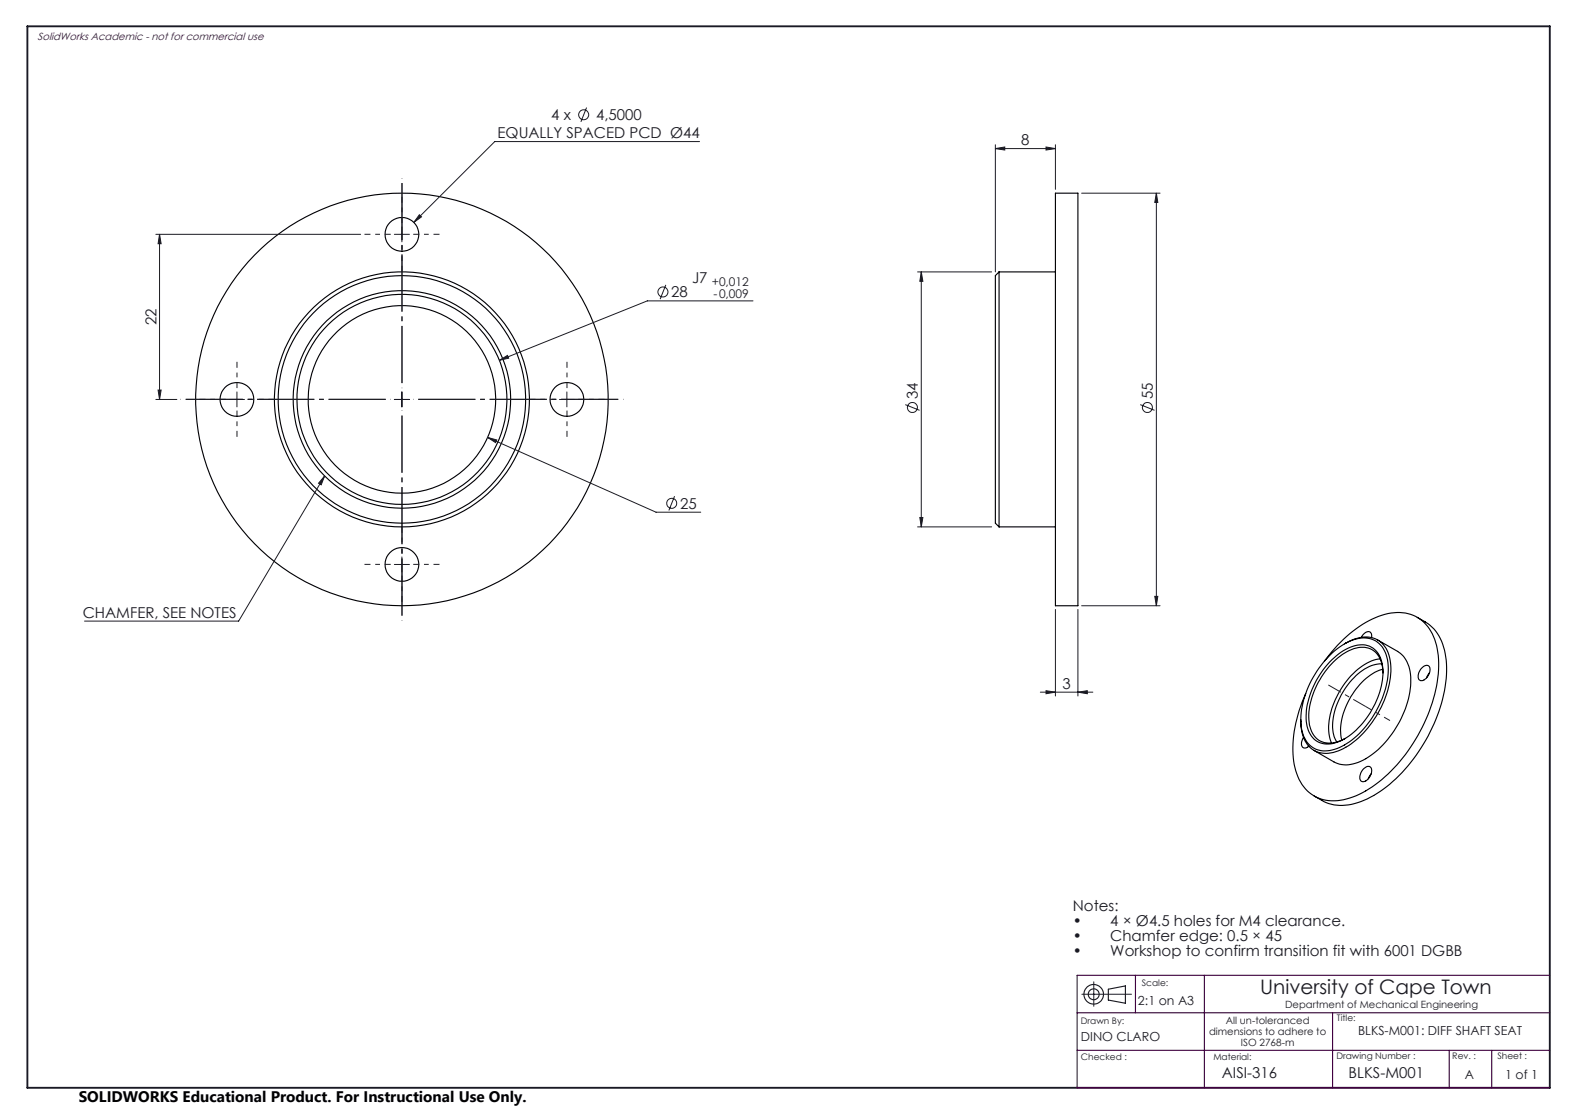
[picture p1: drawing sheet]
<svg xmlns="http://www.w3.org/2000/svg" width="420mm" height="297mm" viewBox="0 0 420 297" stroke-linecap="round" stroke-linejoin="round" font-family="sans-serif">
<g fill="none" stroke="#000" stroke-width=".3">
<path d="M281.4 51.5h6v110h-6zM266.4 72.5v68M266.4 72.5l-1 1v66l1 1M266.4 72.5h15M266.4 140.5h15M353.2 176.3a31.9 31.9 0 0 1 16.1-12.5 10.3 10.3 0 0 1 13.5 7.5 29.2 29.2 0 0 1-1.6 18.2 42.7 42.7 0 0 1-17 21.4 14.2 14.2 0 0 1-13.3 1.6 12.4 12.4 0 0 1-6-10.5 35.1 35.1 0 0 1 3.3-17.1M354.6 176.5a12.6 12.6 0 0 1 9-4.6 5.8 5.8 0 0 1 5.1 5.8 21.9 21.9 0 0 1-7.1 17 10.6 10.6 0 0 1-8.9 3.5 6.1 6.1 0 0 1-4.4-5.9 22.1 22.1 0 0 1 6.3-15.8zM354.6 174.7a12.7 12.7 0 0 1 10.2-4.5 6.6 6.6 0 0 1 5.3 6.4 25 25 0 0 1-8.3 19.6 12.6 12.6 0 0 1-9.6 3.9 6.6 6.6 0 0 1-5.2-6.4 24.8 24.8 0 0 1 7.6-19zM358.5 171.7a8.6 8.6 0 0 1 9.2-.9 9 9 0 0 1 3.2 8.2 26.4 26.4 0 0 1-12.7 20.6 7.8 7.8 0 0 1-8.3 .1 9.3 9.3 0 0 1-3-7.8M363 169.9a1.83 1.83 0 0 1 2.5-1.3l.2 .4 .1 1M367.4 170.6l5.3 3.1a8.7 8.7 0 0 1 3.5 8.4 26.6 26.6 0 0 1-12.7 20.6 8.1 8.1 0 0 1-7.8 .4l-5.3-3M368 175.6a15.1 15.1 0 0 0-9.8 7.2 19.2 19.2 0 0 0-3.7 13.5l.6 1.8"/>
<path d="M368.5 177a11.3 11.3 0 0 0-8.5 4.9 18.3 18.3 0 0 0-4.5 13.4l.3 1.1 .7 1.4M368.7 178.4a16.2 16.2 0 0 0-9.6 9.6 14.1 14.1 0 0 0-1.3 9.3M368.8 179.4a6.5 6.5 0 0 0-3.9-6.6 9.1 9.1 0 0 0-8.1 2.6 21.7 21.7 0 0 0-7.8 16.5 5.9 5.9 0 0 0 4.6 6.1 7.8 7.8 0 0 0 5.1-1.1M377.9 164.6l2.2 1.2a12.6 12.6 0 0 1 5.6 10.2 38.9 38.9 0 0 1-7.4 24.4 33.2 33.2 0 0 1-16.2 13.6 11.5 11.5 0 0 1-9.5-.6l-2.2-1.2M379.3 178a1.16 1.16 0 0 1 1.6-.5 1.16 1.16 0 0 1 .4 1.6 2.71 2.71 0 0 1-2.5 2.4 1.62 1.62 0 0 1-.3-2.4zM381.2 179.4l-.8 1.3M347.6 196.6a1.94 1.94 0 0 0 .1 2.8h.7l.6-.4M363.7 204.9a1.1 1.1 0 0 1 1.1-.6 1.1 1.1 0 0 1 1 .9 2.93 2.93 0 0 1-2.5 3.2 1.6 1.6 0 0 1-.4-2.4zM365.6 206.3l-.7 1.3"/>
<circle cx="107.2" cy="62.5" r="4.5"/>
<circle cx="63.2" cy="106.5" r="4.5"/>
<circle cx="107.2" cy="106.5" r="28"/>
<circle cx="107.2" cy="106.5" r="25"/>
<circle cx="107.2" cy="106.5" r="34"/>
<circle cx="107.2" cy="106.5" r="33"/>
<circle cx="107.2" cy="106.5" r="29"/>
<circle cx="107.2" cy="106.5" r="55"/>
<circle cx="151.2" cy="106.5" r="4.5"/>
<circle cx="107.2" cy="150.5" r="4.5"/>
</g>
<g fill="none" stroke="#191924" stroke-width=".27">
<path d="M156.4 28.7l-1.5 3.8M186.5 37.7h-54.6l-21.6 21.6M265.4 39.6l2.5-.4v.8zM265.4 38.6v33.9M265.4 39.6h16M278.9 39.2l2.5 .4-2.5 .4zM281.4 38.6v11.9M111.8 57.3l.6 .5-2.1 1.5zM288.4 51.5h21M308.4 51.5l.4 2.5h-.9zM308.4 51.5v110M41.6 62.5h54.6"/>
<path d="M42.5 62.5l.5 2.5h-.8zM42.5 62.5v44M105.2 62.5h4M107.2 60.5v4M177.6 75.9l-1.6 3.9M244.7 72.5h19.7M245.7 72.5l.4 2.5h-.8zM245.7 72.5v68M133.2 96.1l2.1-1.3 .3 .7zM200.8 80.2h-28.2l-39.4 15.9M41.6 106.5h5.6M42.2 104h.8l-.5 2.5z"/>
<path d="M61.2 106.5h4M63.2 104.5v4M105.2 106.5h4M107.2 104.5v4M130 116.6l2.5 .7-.3 .7zM130 116.6l44.9 20h12M149.2 106.5h4M151.2 104.5v4M241.4 107.9l3.8 1.5M304.1 107.9l3.8 1.5M86.6 126.9l-.9 2.4-.8-.5zM86.6 126.9l-23 38.7h-41.1"/>
<path d="M179.9 132.3l-1.5 3.8M245.3 138h.8l-.4 2.5zM105.2 150.5h4M107.2 148.5v4M244.7 140.5h19.7M307.9 159h.9l-.4 2.5zM281.4 162.5v23.1M287.4 162.5v23.1M288.4 161.5h21M277.4 184.5h14M278.9 184.1l2.5 .4-2.5 .5zM287.4 184.5l2.5-.4v.9z"/>
<path d="M288.5 265.1h13.2M291.7 261.8v6.5"/>
<circle cx="155.7" cy="30.6" r="1.33"/>
<circle cx="176.8" cy="77.8" r="1.33"/>
<circle cx="243.3" cy="108.7" r="1.34"/>
<circle cx="306" cy="108.6" r="1.33"/>
<circle cx="179.1" cy="134.2" r="1.33"/>
</g>
<g fill="none" stroke="#191924" stroke-width=".3">
<path d="M295.6 263.7l4.5-.8v4.6l-4.5-.9z"/>
<circle cx="291.6" cy="265.1" r="2.61"/>
<circle cx="291.7" cy="265.1" r="1.45"/>
</g>
<path d="M364.2 188.4l6.5 3.7" fill="none" stroke="#191924" stroke-width=".27" stroke-dasharray="15.2 1.3 1.3 1.3" stroke-dashoffset="13.4" stroke-linecap="butt"/>
<path d="M354.2 182.6l10 5.8" fill="none" stroke="#191924" stroke-width=".27" stroke-dasharray="15.2 1.3 1.3 1.3" stroke-dashoffset="11.4" stroke-linecap="butt"/>
<path d="M104.2 106.5h-56M107.2 103.5v-56M107.2 109.5v56M110.2 106.5h56" fill="none" stroke="#191924" stroke-width=".27" stroke-dasharray="15.2 1.3 1.3 1.3" stroke-dashoffset="-1.3" stroke-linecap="butt"/>
<g fill="none" stroke="#191924" stroke-width=".27" stroke-dasharray="15.2 1.3 1.3 1.3" stroke-dashoffset="13.6" stroke-linecap="butt">
<path d="M107.2 59.5v-7M104.2 62.5h-7M107.2 65.5v7M110.2 62.5h7M60.2 106.5h-7M63.2 103.5v-7M63.2 109.5v7M66.2 106.5h7M148.2 106.5h-7M151.2 103.5v-7M151.2 109.5v7M154.2 106.5h7"/>
<path d="M104.2 150.5h-7M107.2 147.5v-7M107.2 153.5v7M110.2 150.5h7"/>
</g>
<path d="M7.3 7h406v283h-406z" fill="none" stroke="#191924" stroke-width=".5"/>
<path d="M287.2 270h126.1M302.8 260v10M321.2 260v30M355.4 270v20M413.3 260h-126.1v30h126.1M287.2 280h126.1M386.5 280v10M397.8 280v10" fill="none" stroke="#400040" stroke-width=".3"/>
<g fill="#191924">
<path d="M133.2 96.1l2.4-.6-.3-.7zM130 116.6l2.2 1.4 .3-.7zM111.8 57.3l-1.5 2 2.1-1.5zM86.6 126.9l-.9 2.4-.8-.5zM278.9 184.1l2.5 .4-2.5 .5zM287.4 184.5l2.5-.4v.9zM265.4 39.6l2.5-.4v.8zM278.9 39.2l2.5 .4-2.5 .4z"/>
<path d="M245.3 138h.8l-.4 2.5zM245.7 72.5l.4 2.5h-.8zM307.9 159h.9l-.4 2.5zM308.4 51.5l.4 2.5h-.9z"/>
<path d="M42.5 62.5l.5 2.5h-.8zM42.2 104h.8l-.5 2.5z"/>
</g>
<text font-size="5.3" fill="#191924" x="336" y="265.1">University of Cape Town</text>
<text font-size="4.1" x="21" y="293.7">SOLIDWORKS Educational Product. For Instructional Use Only.</text>
<g font-size="4" fill="#191924">
<text x="147" y="32">4 x</text>
<text x="159" y="32">4,5000</text>
<text x="132.7" y="36.9">EQUALLY SPACED PCD Ø44</text>
<text x="272.3" y="38.7">8</text>
<text x="184.5" y="75.5">J7</text>
<text x="179" y="79.3">28</text>
<text x="41.7" y="86.7" transform="rotate(-90 41.7 86.7)">22</text>
<text x="244.8" y="106.4" transform="rotate(-90 244.8 106.4)">34</text>
<text x="307.5" y="106.4" transform="rotate(-90 307.5 106.4)">55</text>
<text x="181.3" y="135.6">25</text>
<text x="22.1" y="164.6">CHAMFER, SEE NOTES</text>
<text x="283.3" y="183.7">3</text>
<text x="286.1" y="242.9">Notes:</text>
<text x="286.1" y="246.9">•</text>
<text x="286.1" y="250.9">•</text>
<text x="296.1" y="246.9">4 × Ø4.5 holes for M4 clearance.</text>
<text x="296.1" y="250.9">Chamfer edge: 0.5 × 45</text>
<text x="286.1" y="254.9">•</text>
<text x="296.1" y="254.9">Workshop to confirm transition fit with 6001 DGBB</text>
<text x="325.8" y="287.5">AISI-316</text>
<text x="359.6" y="287.5">BLKS-M001</text>
</g>
<g font-size="3.3" fill="#191924">
<text x="303.5" y="267.8">2:1 on A3</text>
<text x="362.2" y="275.9">BLKS-M001: DIFF SHAFT SEAT</text>
<text x="288.2" y="277.6">DINO CLARO</text>
<text x="390.6" y="287.6">A</text>
<text x="401.4" y="287.6">1 of 1</text>
</g>
<g font-size="3.2" fill="#191924">
<text x="189.8" y="76.2">+0,012</text>
<text x="190.2" y="79.3">-0,009</text>
</g>
<text font-size="2.8" fill="#400040" x="10" y="10.5">SolidWorks Academic - not for commercial use</text>
<g font-size="2.7" fill="#191924">
<text x="342.7" y="268.7">Department of Mechanical Engineering</text>
<text x="322.4" y="275.9">dimensions to adhere to</text>
<text x="326.9" y="272.9">All un-toleranced</text>
<text x="330.9" y="278.9">ISO 2768-m</text>
</g>
<g font-size="2.4" fill="#191924">
<text x="304.5" y="262.8">Scale:</text>
<text x="288.2" y="272.9">Drawn By:</text>
<text x="356.5" y="272.3">Title:</text>
<text x="288.2" y="282.6">Checked :</text>
<text x="323.6" y="282.6">Material:</text>
<text x="356.4" y="282.3">Drawing Number :</text>
<text x="387.3" y="282.4">Rev. :</text>
<text x="399.3" y="282.3">Sheet :</text>
</g>
</svg>
